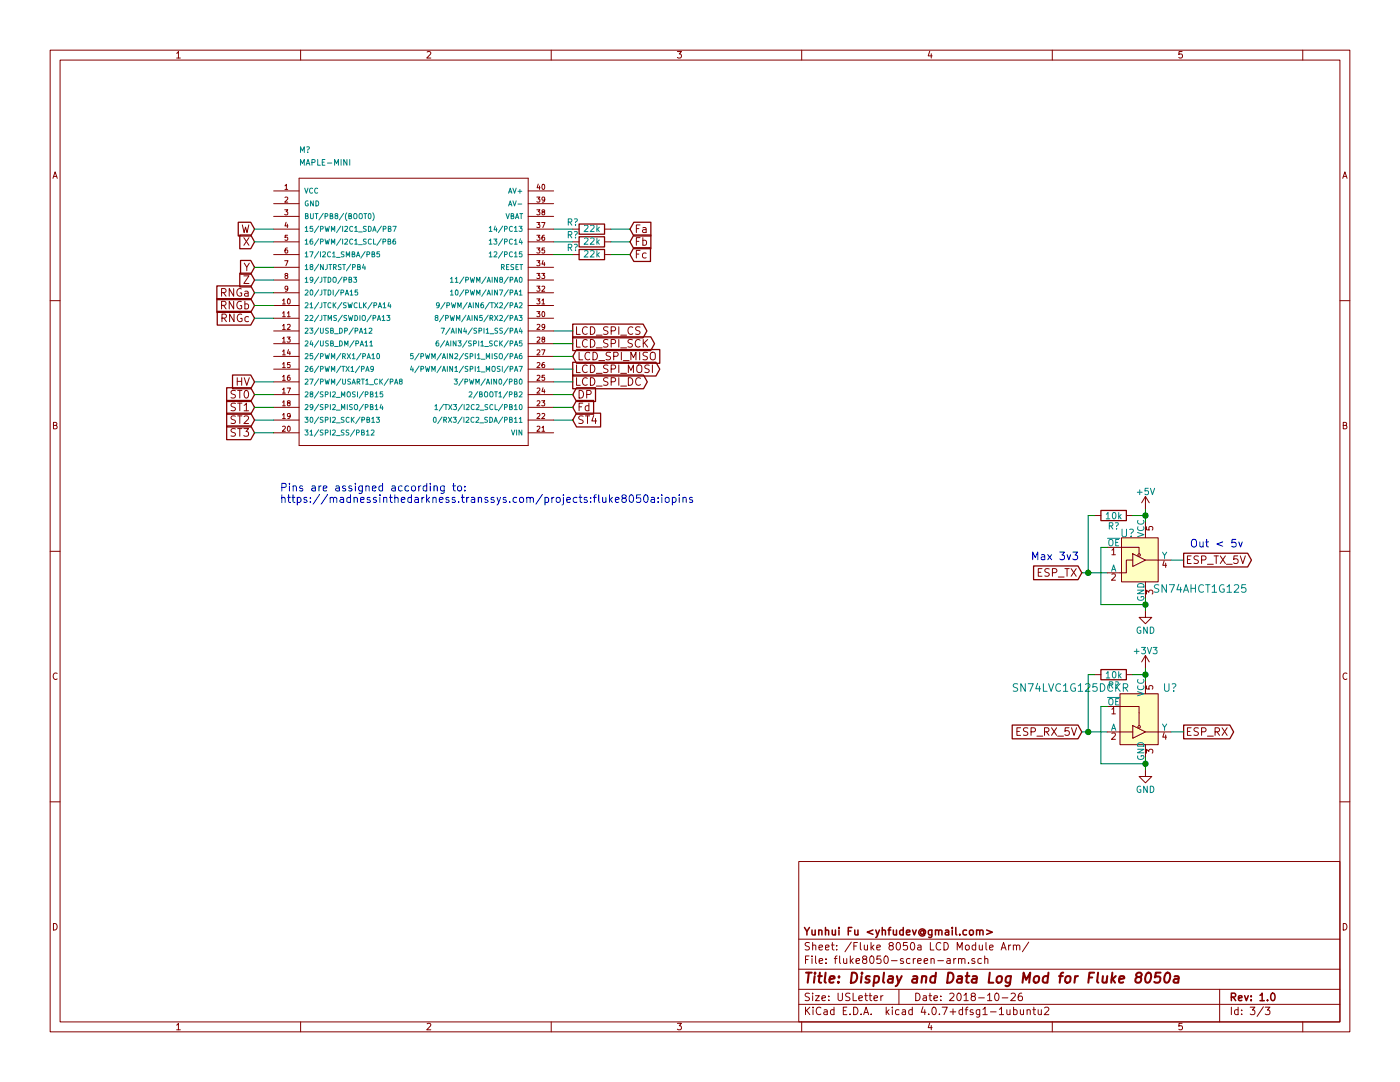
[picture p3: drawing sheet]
EESchema Schematic File Version 2
LIBS:fluke8050-screen-rescue
LIBS:power
LIBS:device
LIBS:transistors
LIBS:conn
LIBS:linear
LIBS:regul
LIBS:74xx
LIBS:cmos4000
LIBS:adc-dac
LIBS:memory
LIBS:xilinx
LIBS:microcontrollers
LIBS:dsp
LIBS:microchip
LIBS:analog_switches
LIBS:motorola
LIBS:texas
LIBS:intel
LIBS:audio
LIBS:interface
LIBS:digital-audio
LIBS:philips
LIBS:display
LIBS:cypress
LIBS:siliconi
LIBS:opto
LIBS:atmel
LIBS:contrib
LIBS:valves
LIBS:nodemcu
LIBS:arduino
LIBS:ssd1306
LIBS:mostek
LIBS:arduino_micro_shield
LIBS:maplemini
LIBS:dk_Logic-Buffers-Drivers-Receivers-Transceivers
EELAYER 25 0
EELAYER END
$Descr USLetter 11000 8500
encoding utf-8
Sheet 3 3
Title "Display and Data Log Mod for Fluke 8050a"
Date "2018-10-26"
Rev "1.0"
Comp "Yunhui Fu <yhfudev@gmail.com>"
Comment1 ""
Comment2 ""
Comment3 ""
Comment4 ""
$EndDescr
$Comp
L MAPLE-MINI M?
U 1 1
P 3250 2400
F 0 "M?" H 2350 3600 45  0000 L BNN
F 1 "MAPLE-MINI" H 2350 3500 45  0000 L BNN
F 2 "DIP40M6-MAPLE-MINI" H 2350 3450 20  0001 L BNN
F 3 "" H 3250 2400 60  0000 C CNN
	1    3250 2400
	1    0    0    -1  
$EndComp
Text GLabel 4500 3300 2    60   Input ~ 0
ST4
Text GLabel 4500 3200 2    60   Input ~ 0
Fd
Text GLabel 4500 3100 2    60   Input ~ 0
DP
Text Notes 2200 3950 0    60   ~ 0
Pins are assigned according to:\nhttps://madnessinthedarkness.transsys.com/projects:fluke8050a:iopins
Text GLabel 4500 3000 2    60   Output ~ 0
LCD_SPI_DC
Text GLabel 4500 2900 2    60   Output ~ 0
LCD_SPI_MOSI
Text GLabel 4500 2800 2    60   Input ~ 0
LCD_SPI_MISO
Text GLabel 4500 2700 2    60   Output ~ 0
LCD_SPI_SCK
Text GLabel 4500 2600 2    60   Output ~ 0
LCD_SPI_CS
$Comp
L R R?
U 1 1
P 4650 2000
F 0 "R?" V 4700 2150 50  0000 C CNN
F 1 "22k" V 4650 2000 50  0000 C CNN
F 2 "" V 4580 2000 50  0001 C CNN
F 3 "" H 4650 2000 50  0001 C CNN
	1    4650 2000
	0    -1   -1   0   
$EndComp
Text GLabel 4950 2000 2    60   Input ~ 0
Fc
Wire Wire Line
	4950 2000 4800 2000
Wire Wire Line
	4500 2000 4350 2000
Wire Wire Line
	4500 2600 4350 2600
Wire Wire Line
	4350 2700 4500 2700
Wire Wire Line
	4500 2800 4350 2800
Wire Wire Line
	4350 2900 4500 2900
Wire Wire Line
	4500 3000 4350 3000
Wire Wire Line
	4350 3100 4500 3100
Wire Wire Line
	4500 3200 4350 3200
Wire Wire Line
	4350 3300 4500 3300
$Comp
L R R?
U 1 1
P 4650 1900
F 0 "R?" V 4700 2050 50  0000 C CNN
F 1 "22k" V 4650 1900 50  0000 C CNN
F 2 "" V 4580 1900 50  0001 C CNN
F 3 "" H 4650 1900 50  0001 C CNN
	1    4650 1900
	0    -1   -1   0   
$EndComp
Text GLabel 4950 1900 2    60   Input ~ 0
Fb
Wire Wire Line
	4950 1900 4800 1900
$Comp
L R R?
U 1 1
P 4650 1800
F 0 "R?" V 4700 1950 50  0000 C CNN
F 1 "22k" V 4650 1800 50  0000 C CNN
F 2 "" V 4580 1800 50  0001 C CNN
F 3 "" H 4650 1800 50  0001 C CNN
	1    4650 1800
	0    -1   -1   0   
$EndComp
Text GLabel 4950 1800 2    60   Input ~ 0
Fa
Wire Wire Line
	4950 1800 4800 1800
Wire Wire Line
	4500 1800 4350 1800
Text GLabel 2000 1800 0    60   Input ~ 0
W
Text GLabel 2000 1900 0    60   Input ~ 0
X
Text GLabel 2000 2100 0    60   Input ~ 0
Y
Text GLabel 2000 2200 0    60   Input ~ 0
Z
Text GLabel 2000 2300 0    60   Input ~ 0
RNGa
Text GLabel 2000 2400 0    60   Input ~ 0
RNGb
Text GLabel 2000 2500 0    60   Input ~ 0
RNGc
Text GLabel 2000 3000 0    60   Input ~ 0
HV
Text GLabel 2000 3100 0    60   Input ~ 0
ST0
Text GLabel 2000 3200 0    60   Input ~ 0
ST1
Text GLabel 2000 3300 0    60   Input ~ 0
ST2
Text GLabel 2000 3400 0    60   Input ~ 0
ST3
Wire Wire Line
	2000 1800 2150 1800
Wire Wire Line
	2150 1900 2000 1900
Wire Wire Line
	2000 2100 2150 2100
Wire Wire Line
	2150 2200 2000 2200
Wire Wire Line
	2000 2300 2150 2300
Wire Wire Line
	2150 2400 2000 2400
Wire Wire Line
	2000 2500 2150 2500
Wire Wire Line
	2150 3000 2000 3000
Wire Wire Line
	2000 3100 2150 3100
Wire Wire Line
	2150 3200 2000 3200
Wire Wire Line
	2000 3300 2150 3300
Wire Wire Line
	2150 3400 2000 3400
Wire Wire Line
	4500 1900 4350 1900
$Comp
L SN74LVC1G125DBVR U?
U 1 1
P 9000 4400
F 0 "U?" H 8802 4614 60  0000 L CNN
F 1 "SN74AHCT1G125" H 9059 4178 60  0000 L CNN
F 2 "digikey-footprints:SOT-753" H 9200 4600 60  0001 L CNN
F 3 "http://www.ti.com/lit/ds/symlink/sn74lvc1g125.pdf" H 9200 4700 60  0001 L CNN
F 4 "296-11603-1-ND" H 9200 4800 60  0001 L CNN "Digi-Key_PN"
F 5 "SN74LVC1G125DBVR" H 9200 4900 60  0001 L CNN "MPN"
F 6 "Integrated Circuits (ICs)" H 9200 5000 60  0001 L CNN "Category"
F 7 "Logic - Buffers, Drivers, Receivers, Transceivers" H 9200 5100 60  0001 L CNN "Family"
F 8 "http://www.ti.com/lit/ds/symlink/sn74lvc1g125.pdf" H 9200 5200 60  0001 L CNN "DK_Datasheet_Link"
F 9 "/product-detail/en/texas-instruments/SN74LVC1G125DBVR/296-11603-1-ND/385742" H 9200 5300 60  0001 L CNN "DK_Detail_Page"
F 10 "IC BUF NON-INVERT 5.5V SOT23-5" H 9200 5400 60  0001 L CNN "Description"
F 11 "Texas Instruments" H 9200 5500 60  0001 L CNN "Manufacturer"
F 12 "Active" H 9200 5600 60  0001 L CNN "Status"
	1    9000 4400
	1    0    0    -1  
$EndComp
$Comp
L GND #PWR?
U 1 1
P 9000 4800
F 0 "#PWR?" H 9000 4550 50  0001 C CNN
F 1 "GND" H 9000 4650 50  0000 C CNN
F 2 "" H 9000 4800 50  0001 C CNN
F 3 "" H 9000 4800 50  0001 C CNN
	1    9000 4800
	1    0    0    -1  
$EndComp
Wire Wire Line
	9200 4400 9300 4400
Wire Wire Line
	8700 4300 8650 4300
Wire Wire Line
	8650 4300 8650 4750
Wire Wire Line
	8650 4750 9000 4750
Wire Wire Line
	9000 4700 9000 4800
Connection ~ 9000 4750
Wire Wire Line
	9000 4000 9000 4100
Text GLabel 9300 4400 2    60   Output ~ 0
ESP_TX_5V
Text GLabel 8500 4500 0    60   Input ~ 0
ESP_TX
Text Notes 8100 4400 0    60   ~ 0
Max 3v3
Text Notes 9350 4300 0    60   ~ 0
Out < 5v
$Comp
L +5V #PWR?
U 1 1
P 9000 4000
F 0 "#PWR?" H 9000 3850 50  0001 C CNN
F 1 "+5V" H 9000 4140 50  0000 C CNN
F 2 "" H 9000 4000 50  0001 C CNN
F 3 "" H 9000 4000 50  0001 C CNN
	1    9000 4000
	1    0    0    -1  
$EndComp
$Comp
L SN74LVC1G125DCKR U?
U 1 1
P 9000 5650
F 0 "U?" H 9250 5900 60  0000 R CNN
F 1 "SN74LVC1G125DCKR" H 7950 5900 60  0000 L CNN
F 2 "digikey-footprints:SOT-353" H 9200 5850 60  0001 L CNN
F 3 "http://www.ti.com/lit/ds/symlink/sn74lvc1g125.pdf" H 9200 5950 60  0001 L CNN
F 4 "296-11604-1-ND" H 9200 6050 60  0001 L CNN "Digi-Key_PN"
F 5 "SN74LVC1G125DCKR" H 9200 6150 60  0001 L CNN "MPN"
F 6 "Integrated Circuits (ICs)" H 9200 6250 60  0001 L CNN "Category"
F 7 "Logic - Buffers, Drivers, Receivers, Transceivers" H 9200 6350 60  0001 L CNN "Family"
F 8 "http://www.ti.com/lit/ds/symlink/sn74lvc1g125.pdf" H 9200 6450 60  0001 L CNN "DK_Datasheet_Link"
F 9 "/product-detail/en/texas-instruments/SN74LVC1G125DCKR/296-11604-1-ND/385743" H 9200 6550 60  0001 L CNN "DK_Detail_Page"
F 10 "IC BUF NON-INVERT 5.5V SC70-5" H 9200 6650 60  0001 L CNN "Description"
F 11 "Texas Instruments" H 9200 6750 60  0001 L CNN "Manufacturer"
F 12 "Active" H 9200 6850 60  0001 L CNN "Status"
	1    9000 5650
	1    0    0    -1  
$EndComp
Text GLabel 8500 5750 0    60   Input ~ 0
ESP_RX_5V
Text GLabel 9300 5750 2    60   Output ~ 0
ESP_RX
Wire Wire Line
	9300 5750 9200 5750
$Comp
L GND #PWR?
U 1 1
P 9000 6050
F 0 "#PWR?" H 9000 5800 50  0001 C CNN
F 1 "GND" H 9000 5900 50  0000 C CNN
F 2 "" H 9000 6050 50  0001 C CNN
F 3 "" H 9000 6050 50  0001 C CNN
	1    9000 6050
	1    0    0    -1  
$EndComp
Wire Wire Line
	8700 5550 8650 5550
Wire Wire Line
	8650 5550 8650 6000
Wire Wire Line
	8650 6000 9000 6000
Wire Wire Line
	9000 5950 9000 6050
Connection ~ 9000 6000
$Comp
L +3V3 #PWR?
U 1 1
P 9000 5250
F 0 "#PWR?" H 9000 5100 50  0001 C CNN
F 1 "+3V3" H 9000 5390 50  0000 C CNN
F 2 "" H 9000 5250 50  0001 C CNN
F 3 "" H 9000 5250 50  0001 C CNN
	1    9000 5250
	1    0    0    -1  
$EndComp
Wire Wire Line
	9000 5250 9000 5350
$Comp
L R R?
U 1 1
P 8750 4050
F 0 "R?" V 8830 4050 50  0000 C CNN
F 1 "10k" V 8750 4050 50  0000 C CNN
F 2 "" V 8680 4050 50  0001 C CNN
F 3 "" H 8750 4050 50  0001 C CNN
	1    8750 4050
	0    1    1    0   
$EndComp
$Comp
L R R?
U 1 1
P 8750 5300
F 0 "R?" V 8830 5300 50  0000 C CNN
F 1 "10k" V 8750 5300 50  0000 C CNN
F 2 "" V 8680 5300 50  0001 C CNN
F 3 "" H 8750 5300 50  0001 C CNN
	1    8750 5300
	0    1    1    0   
$EndComp
Wire Wire Line
	8900 4050 9000 4050
Connection ~ 9000 4050
Wire Wire Line
	8900 5300 9000 5300
Connection ~ 9000 5300
Wire Wire Line
	8500 5750 8700 5750
Wire Wire Line
	8600 5300 8550 5300
Wire Wire Line
	8550 5300 8550 5750
Connection ~ 8550 5750
Wire Wire Line
	8500 4500 8700 4500
Wire Wire Line
	8600 4050 8550 4050
Wire Wire Line
	8550 4050 8550 4500
Connection ~ 8550 4500
$EndSCHEMATC
